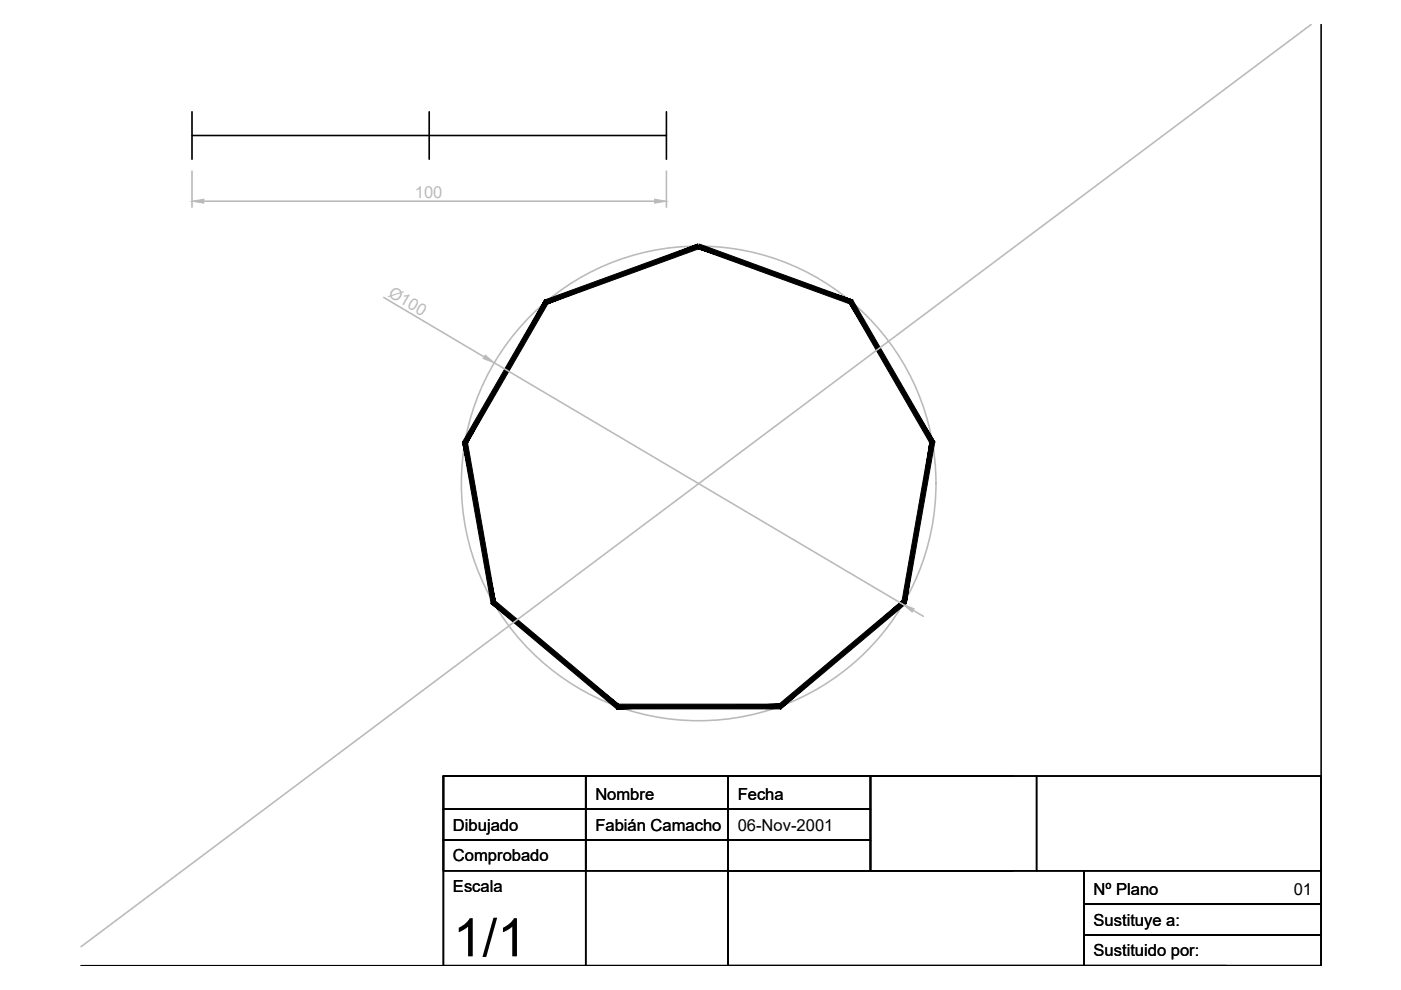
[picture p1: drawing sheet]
<svg xmlns="http://www.w3.org/2000/svg" width="297mm" height="210mm" viewBox="0 0 297 210" stroke-linecap="round" stroke-linejoin="round" font-family="sans-serif">
<!-- layer: 0 -->
<g fill="none" stroke="#000" stroke-width=".34">
<path d="M280.1 5.2v199.6h-262.9M40.7 28.7h100.6M40.7 23.7v10.1M91 23.7v10.1M141.3 23.7v10.1M94 164.5h186.1v40.3h-186.1zM94 164.5h30.2v7.1h-30.2zM94 171.6h30.2v6.5h-30.2zM94 178.1h30.2v6.5h-30.2zM124.2 164.5h30.2v7.1h-30.2zM124.2 171.6h30.2v6.5h-30.2zM124.2 178.1h30.2v6.5h-30.2z"/>
<path d="M154.4 164.5h30.2v7.1h-30.2zM154.4 171.6h30.2v6.5h-30.2zM154.4 178.1h30.2v6.5h-30.2zM214.7 164.5h-30.1v20.1h30.1M219.8 164.5v20.1M124.2 184.6v20.2M154.4 184.6h75.4v20.2h-75.4zM154.4 184.6v20.2M280.1 184.6h-50.3v7.1h50.3h-50.3v6.5h50.3h-50.3v6.6h30.2"/>
</g>
<!-- layer: auxiliar -->
<g fill="none" stroke="#bababa" stroke-width=".34">
<path d="M278 5.2l-260.8 195.5M40.7 36.3v7.6M141.3 36.3v7.6M43.2 42.7h95.6M81.4 63.1l21.2 12.6M104.8 76.9l86.6 51.2M193.6 129.4l2.2 1.3"/>
<circle cx="148.1" cy="102.5" r="50.3"/>
</g>
<!-- layer: 0 -->
<path d="M148.3 51.8l-.4 .9 32.9 10.9zM147.9 52.7l32.9 10.9-.7 .8zM180.8 63.6l-.7 .8 18.1 29.3zM180.1 64.4l18.1 29.3-1.1 .2zM197.1 93.9l-5 34.1 6.1-34.3zM197.1 93.9l-5 34.1-.9-.6zM165.5 150.3l26.6-22.3-.9-.6zM165.2 149.3l26-21.9-25.7 22.9zM130.8 150.3h34.7l-.3-1zM131.1 149.3h34.1l-34.4 1zM104.1 128l26.7 22.3 .3-1zM104.1 128l.9-.6 26.1 21.9zM98.1 93.7l6 34.3 .9-.6zM98.1 93.7l1 .2 5.9 33.5zM115.5 63.6l-17.4 30.1 1 .2zM115.5 63.6l.6 .8-17 29.5zM115.5 63.6l.6 .8 31.8-12.6zM116.1 64.4l31.8-12.6 .4 .9z" fill="#000" stroke="#000" stroke-width=".21"/>
<!-- layer: auxiliar -->
<g fill="#bababa" stroke="#bababa" stroke-width=".21">
<path d="M40.7 42.7l2.5-.5v.9z"/>
<path d="M138.8 42.2l2.5 .5-2.5 .4z"/>
<path d="M191.4 128.1l2.4 1-.4 .7z"/>
<path d="M102.9 75.3l1.9 1.6-2.4-.9z"/>
</g>
<text font-size="11.2" x="96" y="202.8">1/1</text>
<g font-size="3.5" fill="#bababa">
<text x="88" y="42">100</text>
<text x="82.2" y="62.7" transform="rotate(30 82.2 62.7)">Ø100</text>
</g>
<g font-size="3.5">
<text x="126.2" y="169.6">Nombre</text>
<text x="156.4" y="169.6">Fecha</text>
<text x="96" y="176.1">Dibujado</text>
<text x="126.2" y="176.1">Fabián Camacho</text>
<text x="156.4" y="176.1">06-Nov-2001</text>
<text x="96" y="182.7">Comprobado</text>
<text x="96" y="189.2">Escala</text>
<text x="231.8" y="189.7">Nº Plano</text>
<text x="274.3" y="189.7">01</text>
<text x="231.8" y="196.2">Sustituye a:</text>
<text x="231.8" y="202.8">Sustituido por:</text>
</g>
</svg>
